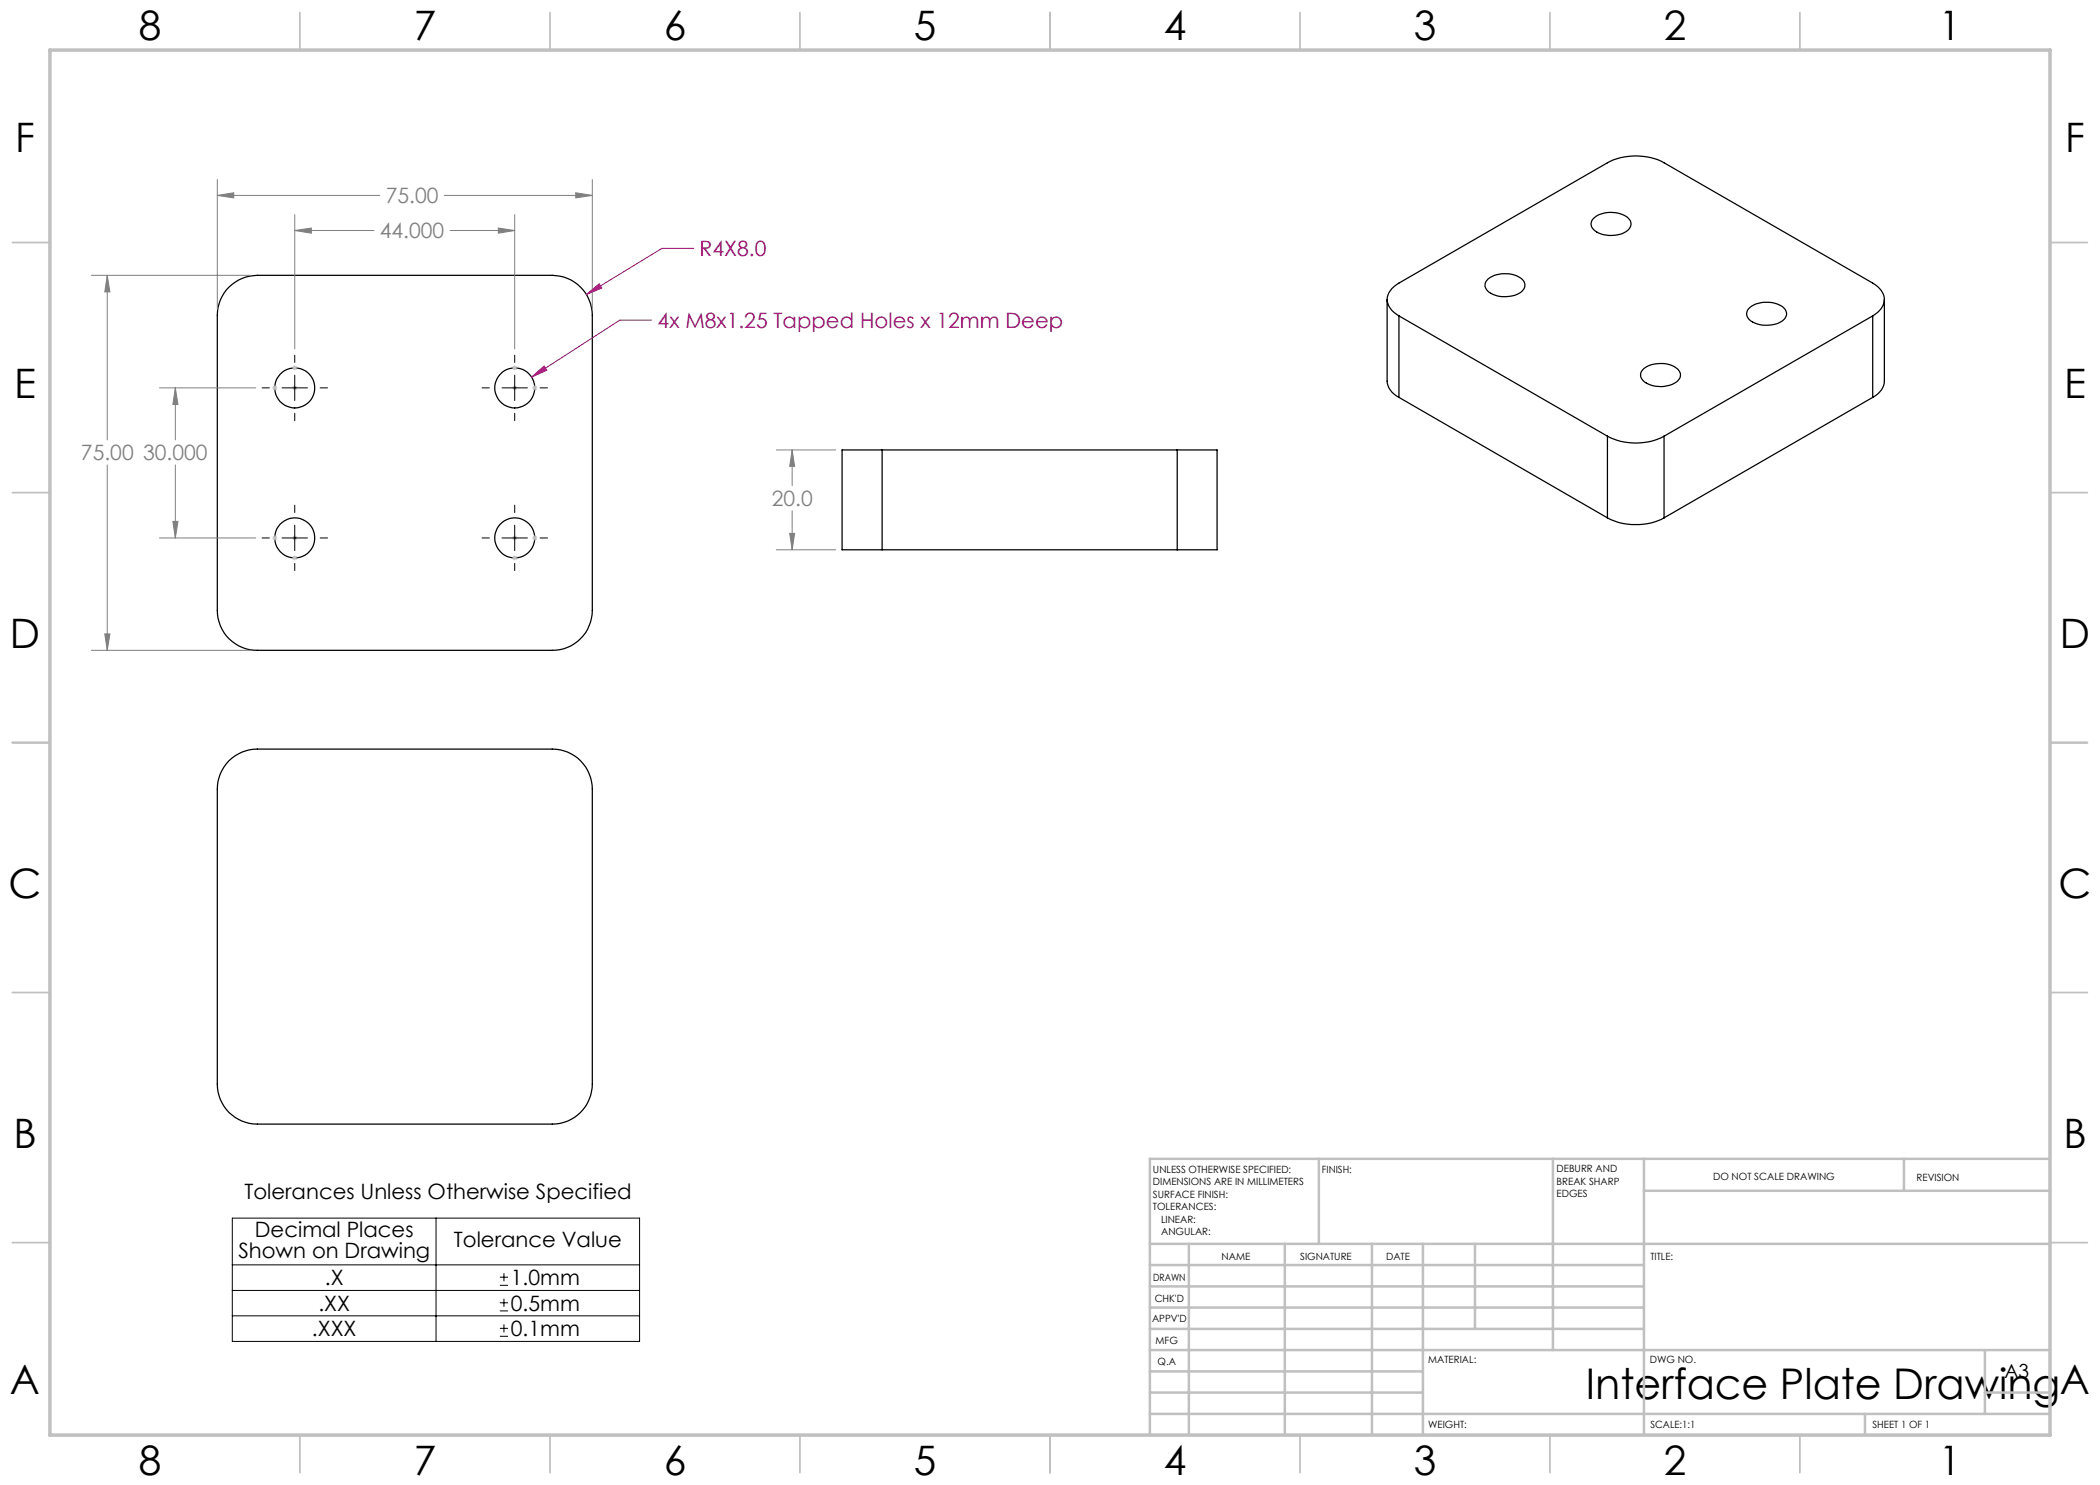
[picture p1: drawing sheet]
<svg xmlns="http://www.w3.org/2000/svg" width="420mm" height="297mm" viewBox="0 0 420 297" stroke-linecap="round" stroke-linejoin="round" font-family="sans-serif">
<g fill="none" stroke="#000" stroke-width=".25">
<path d="M45.8 57.4a8.3 8.3 0 0 1 5.7-2.3h59a8.1 8.1 0 0 1 8 8v59a8 8 0 0 1-8 8h-59a7.9 7.9 0 0 1-8-8v-59a7.9 7.9 0 0 1 2.3-5.7zM277.4 59.9v16.3a4.1 4.1 0 0 0 2.4 3.3M297.6 55.8a5.7 5.7 0 0 1 7.1 .4 1.73 1.73 0 0 1-1.1 2.6 5.5 5.5 0 0 1-6.3-.9 1.52 1.52 0 0 1 .3-2.1zM318.6 43.8a5.6 5.6 0 0 1 7.1-.1 1.7 1.7 0 0 1-.9 2.8 5.9 5.9 0 0 1-6.1-.6l-.4-.6-.1-.6zM376.9 59.9v16.3a3.9 3.9 0 0 1-2.4 3.3M279.8 63.2a4 4 0 0 1-2.3-3.8l.3-.8 .6-.9 1.4-1.1 41.7-24a12.3 12.3 0 0 1 11.3 0l41.7 24a3.5 3.5 0 0 1 2 4.6l-1 1.3-1 .7M279.8 63.2l41.7 24M279.8 63.2v16.3M279.8 79.5l41.7 24.1M328.8 73.7a5.9 5.9 0 0 1 6.8 .2 1.7 1.7 0 0 1-.8 2.8 5.5 5.5 0 0 1-6.4-.9 1.52 1.52 0 0 1 .4-2.1zM349.7 61.8a5.7 5.7 0 0 1 7.1-.2 1.7 1.7 0 0 1-.8 2.9 5.5 5.5 0 0 1-6.4-.9l-.3-.9zM374.5 63.2l-41.7 24"/>
<path d="M374.5 63.2v16.3M374.5 79.5l-41.7 24.1M176.4 90h-8v20h8M176.4 90v20M176.4 90h59M235.4 90h8v20h-8M235.4 90v20M321.5 87.2a12.3 12.3 0 0 0 11.3 0M321.5 87.2v16.4M332.8 87.2v16.4M176.4 110h59M321.5 103.6a12.6 12.6 0 0 0 11.3 0"/>
<path d="M45.8 152.1a8 8 0 0 1 5.7-2.3h59a8 8 0 0 1 8 8v59a8 8 0 0 1-8 8h-59a8 8 0 0 1-8-8v-59a8 8 0 0 1 2.3-5.7z"/>
<circle cx="59" cy="77.6" r="4"/>
<circle cx="103" cy="77.6" r="4"/>
<circle cx="59" cy="107.6" r="4"/>
<circle cx="103" cy="107.6" r="4"/>
</g>
<g fill="none" stroke="#000" stroke-width=".2">
<path d="M52.4 77.6h1.5M56.4 77.6h5.1M58.9 71v1.5M58.9 75v5.1M64 77.6h1.5M96.4 77.6h1.5M100.4 77.6h5.1M102.9 71v1.5M102.9 75v5.1M108 77.6h1.5M58.9 82.7v1.4M102.9 82.7v1.4"/>
<path d="M52.4 107.6h1.5M56.4 107.6h5.1M58.9 101v1.5M58.9 105.1v5M58.9 112.7v1.4M64 107.6h1.5M96.4 107.6h1.5M100.4 107.6h5.1M102.9 101v1.5M102.9 105.1v5M102.9 112.7v1.4M108 107.6h1.5"/>
<path d="M46.5 243.6h81.4v24.7h-81.4zM46.5 253h81.4M46.5 258.1h81.4M87.2 243.6v24.7M100 257.1h1.6M100 255.4h1.6M100.8 254.6v1.7M100.8 259.7v1.7M46.5 263.2h81.4M100 262.2h1.6M100 260.6h1.6M100 267.3h1.6"/>
<path d="M100 265.7h1.6M100.8 264.9v1.6"/>
</g>
<path d="M117.3 58.9l2.5-2.1 .6 .8zM138.7 49.7h-6.3l-15.1 9.2M106.3 75.4l2.5-2.2 .6 .8zM130.3 64h-6.3l-17.7 11.4" fill="none" stroke="#a0006e" stroke-width=".2"/>
<g fill="none" stroke="#808080" stroke-width=".2">
<path d="M43.5 39.1l3.2-.5v1zM43.5 35.9v25.9M43.5 39.1h32.5M88.9 39.1h29.6M115.1 38.6l3.4 .5-3.4 .5zM118.5 35.9v25.9M18.3 55.1h31.9M21.4 55.1l.6 3.3h-1zM21.4 55.1v32.9M58.9 46.1l3.4-.5v1zM58.9 42.9v26.9M58.9 46.1h15.9"/>
<path d="M90 46.1h12.9M99.7 45.6l3.2 .5-3.2 .5zM102.9 42.9v26.9M31.9 77.6h19.3M35.1 77.6l.5 3.3h-1zM35.1 77.6v10.4M21.4 93v37.1M35.1 93v14.6M155.3 90h11.8M158.4 90l.5 3.3h-1zM158.4 90v7.1M31.9 107.6h19.3"/>
<path d="M34.6 104.3h1l-.5 3.3zM155.3 110h11.8M157.9 106.7h1l-.5 3.3zM158.4 102.2v7.8M18.3 130.1h31.9M21 126.8h1l-.6 3.3z"/>
</g>
<g fill="none" stroke="#c0c0c0" stroke-width=".2">
<path d="M54.5 77.6h1M54.6 77.2l.7 .7M55 77.1v1M55.3 77.2l-.7 .7M58.5 77.6h.9M58.5 73.6h.9M58.6 73.2l.7 .7M58.6 77.2l.7 .7M58.9 73.1v1M58.9 77.1v1M59.3 73.2l-.7 .7M59.3 77.2l-.7 .7"/>
<path d="M102.4 77.6h1.1M102.4 73.6h1.1M102.6 77.2l.7 .7M102.6 73.2l.7 .7M102.9 73.1v1M102.9 77.1v1M103.3 77.2l-.7 .7M103.3 73.2l-.7 .7M106.5 77.6h1M106.6 77.2l.7 .7M107 77.1v1M107.3 77.2l-.7 .7"/>
<path d="M54.5 107.6h1M54.6 107.2l.7 .7M55 107.1v1M55.3 107.2l-.7 .7M58.5 107.6h.9M58.5 111.6h.9M58.6 107.2l.7 .7M58.6 111.2l.7 .7M58.9 107.1v1M58.9 111.1v1M59.3 107.2l-.7 .7M59.3 111.2l-.7 .7"/>
<path d="M102.4 107.6h1.1M102.4 111.6h1.1M102.6 107.2l.7 .7M102.6 111.2l.7 .7M102.9 107.1v1M102.9 111.1v1M103.3 107.2l-.7 .7M103.3 111.2l-.7 .7M106.5 107.6h1M106.6 107.2l.7 .7M107 107.1v1M107.3 107.2l-.7 .7"/>
</g>
<g fill="none" stroke="#c0c0c0" stroke-width=".35">
<path d="M60 2.5v7.5M110 2.5v7.5M160 2.5v7.5M210 2.5v7.5M260 2.5v7.5M310 2.5v7.5M360 2.5v7.5M2.5 48.5h7.5M410 48.5h7.5M2.5 98.5h7.5M410 98.5h7.5M2.5 148.5h7.5"/>
<path d="M410 148.5h7.5M2.5 198.5h7.5M410 198.5h7.5M2.5 248.5h7.5M410 248.5h7.5M60 287v7.5M110 287v7.5M160 287v7.5M210 287v7.5M260 287v7.5M310 287v7.5M360 287v7.5"/>
</g>
<g fill="none" stroke="#c0c0c0" stroke-width=".5">
<path d="M263.8 231.8v17M310.6 231.8v38.2M328.8 231.8v55.2M328.8 238.2h81.2M380.8 231.8v6.4M410 231.8h-180v55.2M230 248.8h180M230 257.3h98.8M230 253h98.8M237.8 248.8v38.2M257 248.8v38.2M274.4 248.8v38.2"/>
<path d="M284.6 248.8v38.2M295 248.8v17M230 265.8h98.8M230 261.5h98.8M230 278.5h54.6M230 274.3h54.6M230 270h180M397 278.5h13M397 270v12.8M230 282.8h180M373 282.8v4.2"/>
</g>
<path d="M10 10h400v277h-400z" fill="none" stroke="#c0c0c0" stroke-width=".7"/>
<path d="M117.3 58.9l3.1-1.3-.6-.8zM106.3 75.4l3.1-1.4-.6-.8z" fill="#a0006e"/>
<path d="M43.5 39.1l3.2-.5v1zM115.1 38.6l3.4 .5-3.4 .5zM21.4 55.1l.6 3.3h-1zM21 126.8h1l-.6 3.3zM34.6 104.3h1l-.5 3.3zM35.1 77.6l.5 3.3h-1zM58.9 46.1l3.4-.5v1zM99.7 45.6l3.2 .5-3.2 .5zM157.9 106.7h1l-.5 3.3zM158.4 90l.5 3.3h-1z" fill="#808080"/>
<text font-size="8.5" x="317.2" y="279.7">Interface Plate Drawing</text>
<g font-size="8.1">
<text x="27.7" y="8">8</text>
<text x="82.7" y="8">7</text>
<text x="132.7" y="8">6</text>
<text x="182.7" y="8">5</text>
<text x="232.7" y="8">4</text>
<text x="282.7" y="8">3</text>
<text x="332.7" y="8">2</text>
<text x="387.7" y="8">1</text>
<text x="3" y="30.4">F</text>
<text x="413" y="30.4">F</text>
<text x="2.8" y="79.6">E</text>
<text x="412.8" y="79.6">E</text>
<text x="2" y="129.6">D</text>
<text x="412" y="129.6">D</text>
<text x="1.7" y="179.6">C</text>
<text x="411.7" y="179.6">C</text>
<text x="2.7" y="229.6">B</text>
<text x="412.7" y="229.6">B</text>
<text x="2" y="278.9">A</text>
<text x="412" y="278.9">A</text>
<text x="27.7" y="295">8</text>
<text x="82.7" y="295">7</text>
<text x="132.7" y="295">6</text>
<text x="182.7" y="295">5</text>
<text x="232.7" y="295">4</text>
<text x="282.7" y="295">3</text>
<text x="332.7" y="295">2</text>
<text x="387.7" y="295">1</text>
</g>
<g font-size="4.2" fill="#808080">
<text x="77.1" y="40.7">75.00</text>
<text x="76" y="47.7">44.000</text>
<text x="16.2" y="92.1">75.00 30.000</text>
<text x="154.3" y="101.2">20.0</text>
</g>
<g font-size="4.2" fill="#a0006e">
<text x="139.9" y="51.3">R4X8.0</text>
<text x="131.5" y="65.6">4x M8x1.25 Tapped Holes x 12mm Deep</text>
</g>
<g font-size="4.2">
<text x="48.9" y="239.9">Tolerances Unless Otherwise Specified</text>
<text x="47.7" y="251.5">Shown on Drawing</text>
<text x="51" y="247.4">Decimal Places</text>
<text x="90.8" y="249.4">Tolerance Value</text>
<text x="65" y="257">.X</text>
<text x="102.2" y="257">1.0mm</text>
<text x="63.7" y="262.1">.XX</text>
<text x="102.2" y="262.1">0.5mm</text>
<text x="62.4" y="267.2">.XXX</text>
<text x="102.2" y="267.2">0.1mm</text>
</g>
<text font-size="3.9" x="400.9" y="275.5">A3</text>
<g font-size="2">
<text x="230.6" y="234.6">UNLESS OTHERWISE SPECIFIED:</text>
<text x="230.6" y="237.1">DIMENSIONS ARE IN MILLIMETERS</text>
<text x="230.6" y="239.6">SURFACE FINISH:</text>
<text x="264.4" y="234.6">FINISH:</text>
<text x="311.3" y="234.5">DEBURR AND</text>
<text x="311.3" y="237">BREAK SHARP</text>
<text x="311.3" y="239.5">EDGES</text>
<text x="342.6" y="236">DO NOT SCALE DRAWING</text>
<text x="383.3" y="236.2">REVISION</text>
<text x="230.6" y="242.1">TOLERANCES:</text>
<text x="232.2" y="244.6">LINEAR:</text>
<text x="232.2" y="247.1">ANGULAR:</text>
<text x="244.3" y="252">NAME</text>
<text x="260" y="251.9">SIGNATURE</text>
<text x="277.2" y="251.9">DATE</text>
<text x="330.1" y="251.9">TITLE:</text>
<text x="230.6" y="256.1">DRAWN</text>
<text x="230.9" y="260.3">CHK'D</text>
<text x="230.4" y="264.4">APPV'D</text>
<text x="231.1" y="268.8">MFG</text>
<text x="231.5" y="273">Q.A</text>
<text x="285.6" y="272.5">MATERIAL:</text>
<text x="330" y="272.5">DWG NO.</text>
<text x="285.6" y="285.5">WEIGHT:</text>
<text x="330.1" y="285.6">SCALE:1:1</text>
<text x="374.5" y="285.6">SHEET 1 OF 1</text>
</g>
</svg>
